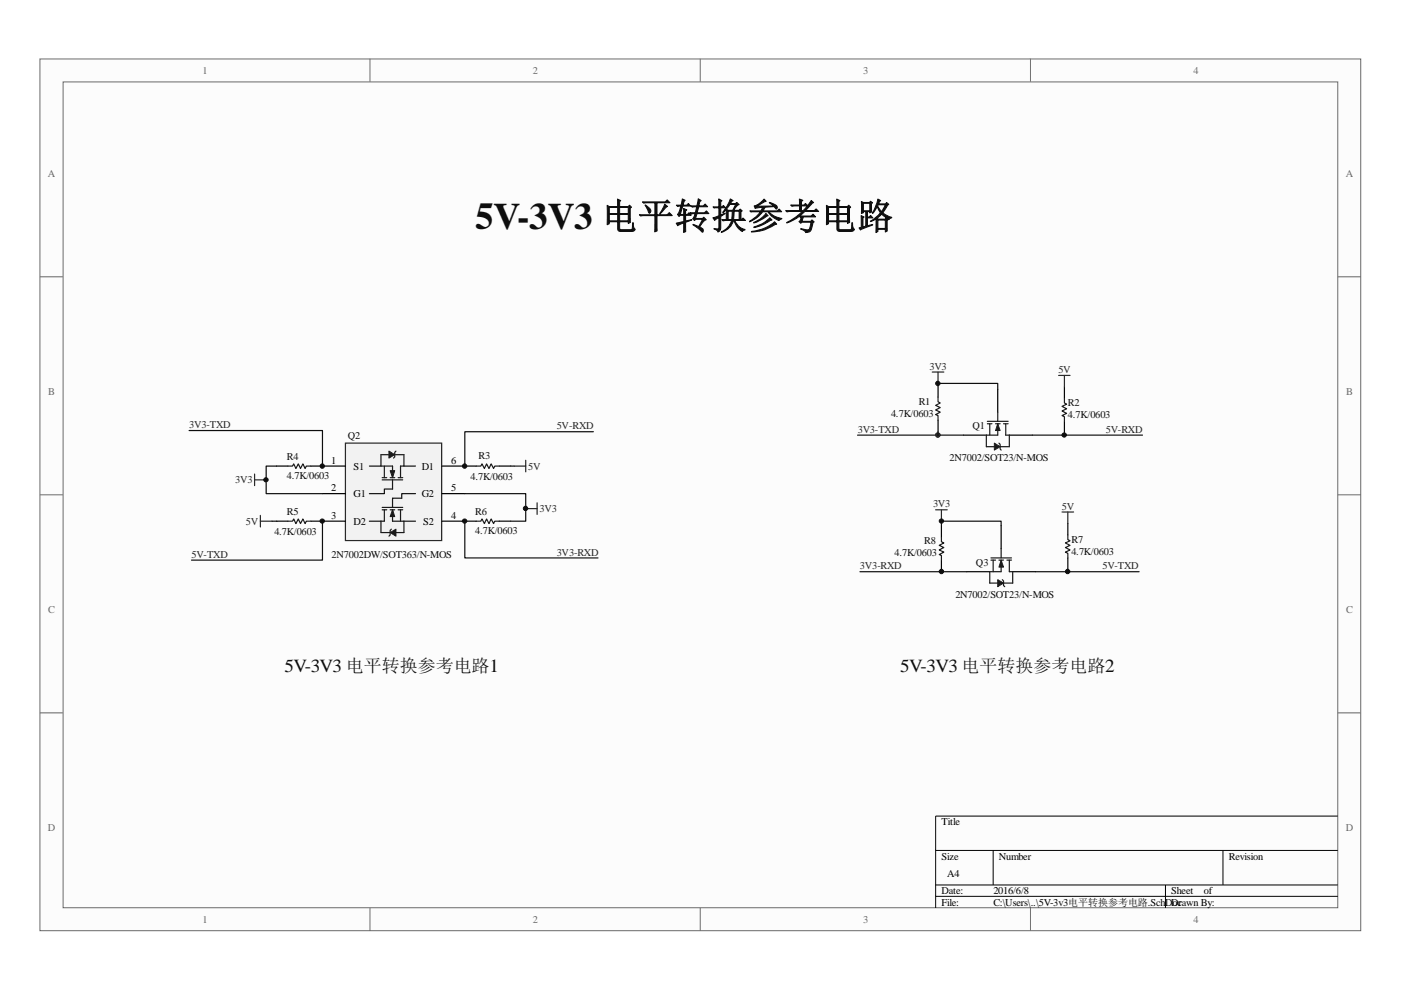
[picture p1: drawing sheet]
# Altium schematic sheet 5V-3v3电平转换参考电路.SchDoc
size A4

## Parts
Q1  2N7002/SOT23/N-MOS  [SOT_23]
Q2  2N7002DW/SOT363/N-MOS  [SOT363]
Q3  2N7002/SOT23/N-MOS  [SOT_23]
R1  4.7K/0603  [R_0603]
R2  4.7K/0603  [R_0603]
R3  4.7K/0603  [R_0402]
R4  4.7K/0603  [R_0402]
R5  4.7K/0603  [R_0402]
R6  4.7K/0603  [R_0402]
R7  4.7K/0603  [R_0603]
R8  4.7K/0603  [R_0603]

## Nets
3V3: Q1.1(G) Q2.2(G1) Q2.5(G2) Q3.1(G) R1.1 R4.1 R6.2 R8.1
5V: R2.1 R3.2 R5.1 R7.1
3V3-RXD: Q2.4(S2) Q3.2(S) R6.1 R8.2
3V3-TXD: Q1.2(S) Q2.1(S1) R1.2 R4.2
5V-RXD: Q1.3(D) Q2.6(D1) R2.2 R3.1
5V-TXD: Q2.3(D2) Q3.3(D) R5.2 R7.2

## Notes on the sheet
- 5V-3V3 电平转换参考电路
- 5V-3V3 电平转换参考电路1
- 5V-3V3 电平转换参考电路2
